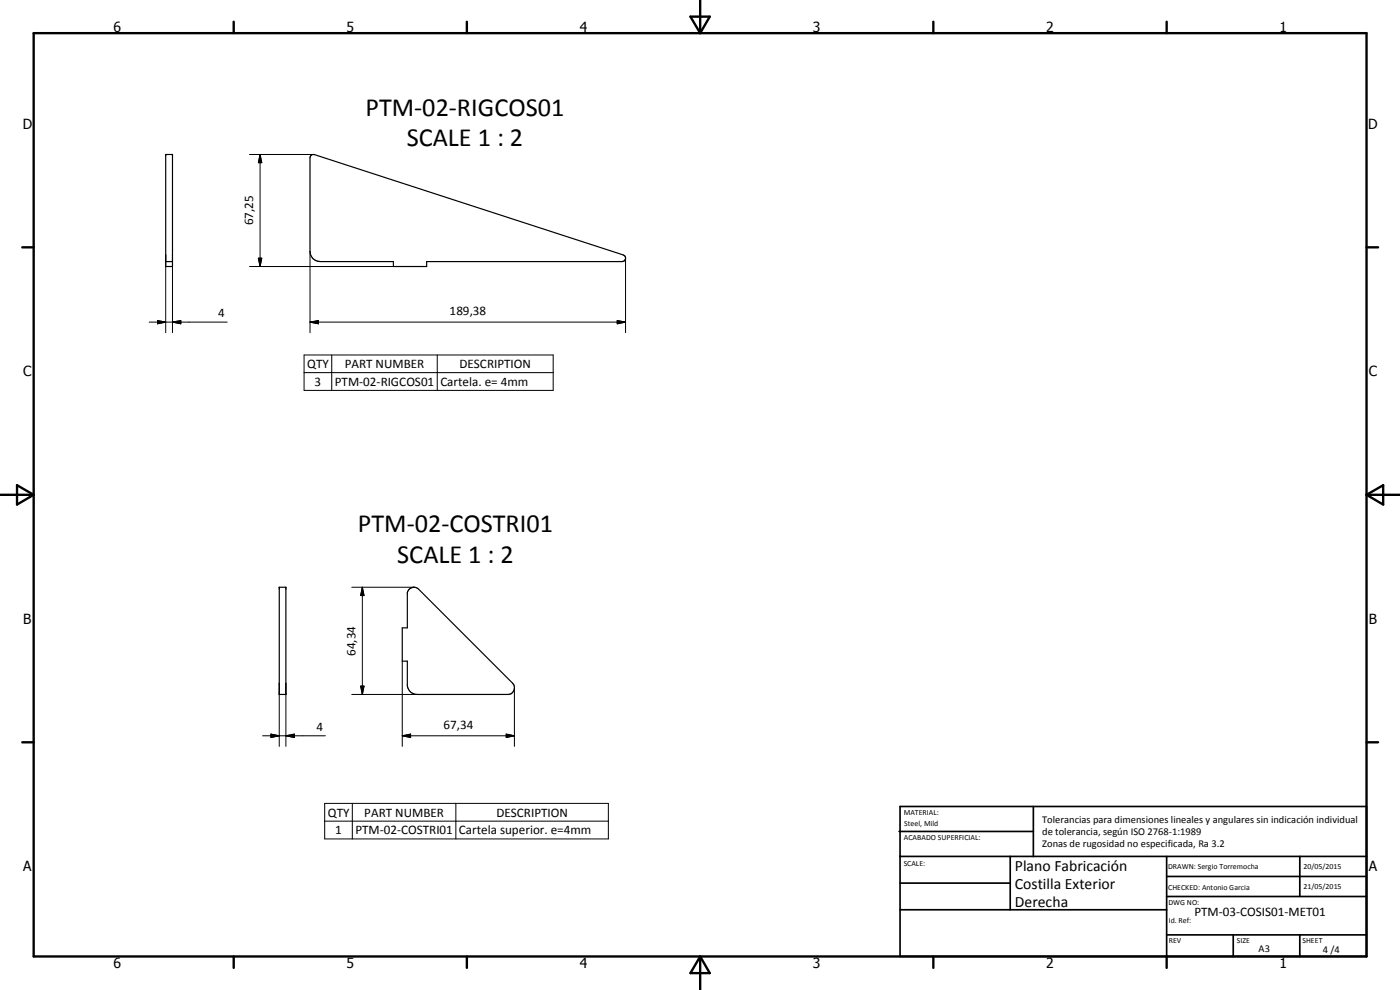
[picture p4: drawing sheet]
<svg xmlns="http://www.w3.org/2000/svg" width="420mm" height="297mm" viewBox="0 0 420 297" stroke-linecap="round" stroke-linejoin="round" font-family="sans-serif">
<path d="M49.7 46.4h2.1v33.6h-2.1zM93.3 46.7l.4-.3h.7l92.7 30.1a1.02 1.02 0 0 1 .6 1.1 1.02 1.02 0 0 1-.9 .9h-58.8v1.5h-9.9v-1.5h-22a3 3 0 0 1-3.1-3.1v-28.1zM49.7 78.5h2.1M83.8 176.2h2v32.2h-2zM122.9 176.7a1.96 1.96 0 0 1 2.7 .1l28.2 28.2a2 2 0 0 1 .4 2.1 2 2 0 0 1-1.8 1.3h-27.1a2.93 2.93 0 0 1-3.1-2.6v-7.4h-1.5v-10h1.5v-10.6z" fill="none" stroke="#000" stroke-width=".35"/>
<g fill="#000">
<circle cx="49.7" cy="46.4" r=".18"/>
<circle cx="51.8" cy="46.4" r=".18"/>
</g>
<g fill="none" stroke="#000" stroke-width=".71">
<path d="M10.1 9.9h400v277.1h-400zM70.1 6.5v3.4M140.1 6.5v3.4M207.2 5h5.8l-2.9 4.9zM210.1 0v9.9M280.1 6.5v3.4M350.1 6.5v3.4M6.7 74.2h3.4M410.1 74.2h3.5M.1 148.5h10M5.1 145.6l5 2.9-5 2.9zM410.1 148.5h10"/>
<path d="M410.1 148.5l5-2.9v5.8zM6.7 222.7h3.4M410.1 222.7h3.5M70.1 287v3.4M140.1 287v3.4M210.1 287v10M210.1 287l2.9 5h-5.8zM280.1 287v3.4M350.1 287v3.4"/>
</g>
<g fill="none" stroke="#000" stroke-width=".51">
<path d="M269.8 249.5h40.3M270.1 242h140v45h-140zM270.1 257h140M303.2 257v16M310.1 242v15M350.1 257v30M390.1 257v12M270.1 265h33.1M270.1 273h80M350.1 269h60M350.1 263h60M350.1 280.5h60"/>
<path d="M370.1 280.5v6.5M390.1 280.5v6.5"/>
</g>
<g fill="none" stroke="#000" stroke-width=".3">
<path d="M74.9 46.4h19.2M78.1 46.4l.5 2.4h-1.1zM78.1 46.4v33.6M49.7 76.5v23.3M51.8 76.5v23.3M74.9 80h43.2M77.5 77.5h1.1l-.5 2.5zM93 75.4v24.4M187.7 77.5v22.3M44.8 96.6h23.4M47.3 96.2l2.4 .4-2.4 .6zM51.8 96.6l2.5-.4v1z"/>
<path d="M93 96.6l2.6-.4v1zM93 96.6h94.7M185.2 96.2l2.5 .4-2.5 .6zM91.3 106.5h74.7v10.6h-74.7zM91.3 111.8h74.7M99.6 106.5v10.6M131.2 106.5v10.6M105.6 176.2h18.6M108.7 176.2l.6 2.5h-1.1zM108.7 176.2v32.2M120.7 198.4v25.5M83.8 205v18.9"/>
<path d="M85.8 205v18.9M105.6 208.4h19.7M108.2 205.9h1.1l-.6 2.5zM154.4 206.4v17.5M78.8 220.8h18.9M81.3 220.3l2.5 .5-2.5 .5zM85.8 220.8l2.5-.5v1zM120.7 220.8l2.5-.5v1zM120.7 220.8h33.7M151.9 220.3l2.5 .5-2.5 .5zM97.4 241h85.2v10.7h-85.2zM97.4 246.4h85.2"/>
<path d="M105.7 241v10.7M136.8 241v10.7"/>
</g>
<path d="M78.1 46.4l.5 2.4h-1.1zM77.5 77.5h1.1l-.5 2.5zM47.3 96.2l2.4 .4-2.4 .6zM51.8 96.6l2.5-.4v1zM93 96.6l2.6-.4v1zM185.2 96.2l2.5 .4-2.5 .6zM108.7 176.2l.6 2.5h-1.1zM108.2 205.9h1.1l-.6 2.5zM81.3 220.3l2.5 .5-2.5 .5zM85.8 220.8l2.5-.5v1zM120.7 220.8l2.5-.5v1zM151.9 220.3l2.5 .5-2.5 .5z" fill="#000"/>
<g font-size="7.9">
<text x="109.7" y="34.9">PTM-02-RIGCOS01</text>
<text x="122.1" y="43.9">SCALE 1 : 2</text>
<text x="107.4" y="159.8">PTM-02-COSTRI01</text>
<text x="119.2" y="168.8">SCALE 1 : 2</text>
</g>
<g font-size="4.7">
<text x="304.6" y="261.2">Plano Fabricación</text>
<text x="304.6" y="266.6">Costilla Exterior</text>
<text x="304.6" y="272">Derecha</text>
</g>
<g font-size="4.2">
<text x="34" y="9.6">6</text>
<text x="104" y="9.6">5</text>
<text x="174" y="9.6">4</text>
<text x="244" y="9.6">3</text>
<text x="314" y="9.6">2</text>
<text x="384" y="9.6">1</text>
<text x="6.8" y="38.7">D</text>
<text x="410.6" y="38.7">D</text>
<text x="7" y="112.9">C</text>
<text x="410.8" y="112.9">C</text>
<text x="7" y="187.1">B</text>
<text x="410.8" y="187.1">B</text>
<text x="7" y="261.4">A</text>
<text x="410.8" y="261.4">A</text>
<text x="34" y="290.4">6</text>
<text x="104" y="290.4">5</text>
<text x="174" y="290.4">4</text>
<text x="244" y="290.4">3</text>
<text x="314" y="290.4">2</text>
<text x="384" y="290.4">1</text>
</g>
<g font-size="3.9">
<text x="76" y="67.6" transform="rotate(-90 76 67.6)">67,25</text>
<text x="65.5" y="95.2">4</text>
<text x="134.9" y="94.6">189,38</text>
<text x="92.2" y="110.4">QTY</text>
<text x="103.5" y="110.4">PART NUMBER</text>
<text x="137.9" y="110.4">DESCRIPTION</text>
<text x="94.4" y="115.8">3</text>
<text x="100.5" y="115.8">PTM-02-RIGCOS01</text>
<text x="132.2" y="115.9">Cartela. e= 4mm</text>
<text x="106.7" y="196.8" transform="rotate(-90 106.7 196.8)">64,34</text>
<text x="94.9" y="219.2">4</text>
<text x="133.1" y="218.7">67,34</text>
<text x="98.4" y="245">QTY</text>
<text x="109.3" y="245">PART NUMBER</text>
<text x="149" y="245">DESCRIPTION</text>
<text x="100.6" y="250.3">1</text>
<text x="106.7" y="250.3">PTM-02-COSTRI01</text>
<text x="137.7" y="250.4">Cartela superior. e=4mm</text>
<text x="358.5" y="275">PTM-03-COSIS01-MET01</text>
</g>
<g font-size="3.1">
<text x="312.7" y="246.8">Tolerancias para dimensiones lineales y angulares sin indicación individual</text>
<text x="312.7" y="250.4">de tolerancia, según ISO 2768-1:1989</text>
<text x="312.7" y="254">Zonas de rugosidad no especificada, Ra 3.2</text>
<text x="377.7" y="285.6">A3</text>
<text x="397" y="285.9">4 /4</text>
</g>
<g font-size="2.4">
<text x="271.2" y="244.4">MATERIAL:</text>
<text x="271.3" y="252">ACABADO SUPERFICIAL:</text>
<text x="271.4" y="247.9">Steel, Mild</text>
<text x="271.2" y="259.7">SCALE:</text>
<text x="350.6" y="260.8">DRAWN: Sergio Torremocha</text>
<text x="391.2" y="260.6">20/05/2015</text>
<text x="350.6" y="267">CHECKED: Antonio Garcia</text>
<text x="391.2" y="266.7">21/05/2015</text>
<text x="350.6" y="271.4">DWG NO:</text>
<text x="350.8" y="276.9">Id. Ref:</text>
<text x="350.8" y="282.8">REV</text>
<text x="371.2" y="282.9">SIZE</text>
<text x="390.9" y="282.9">SHEET</text>
</g>
</svg>
